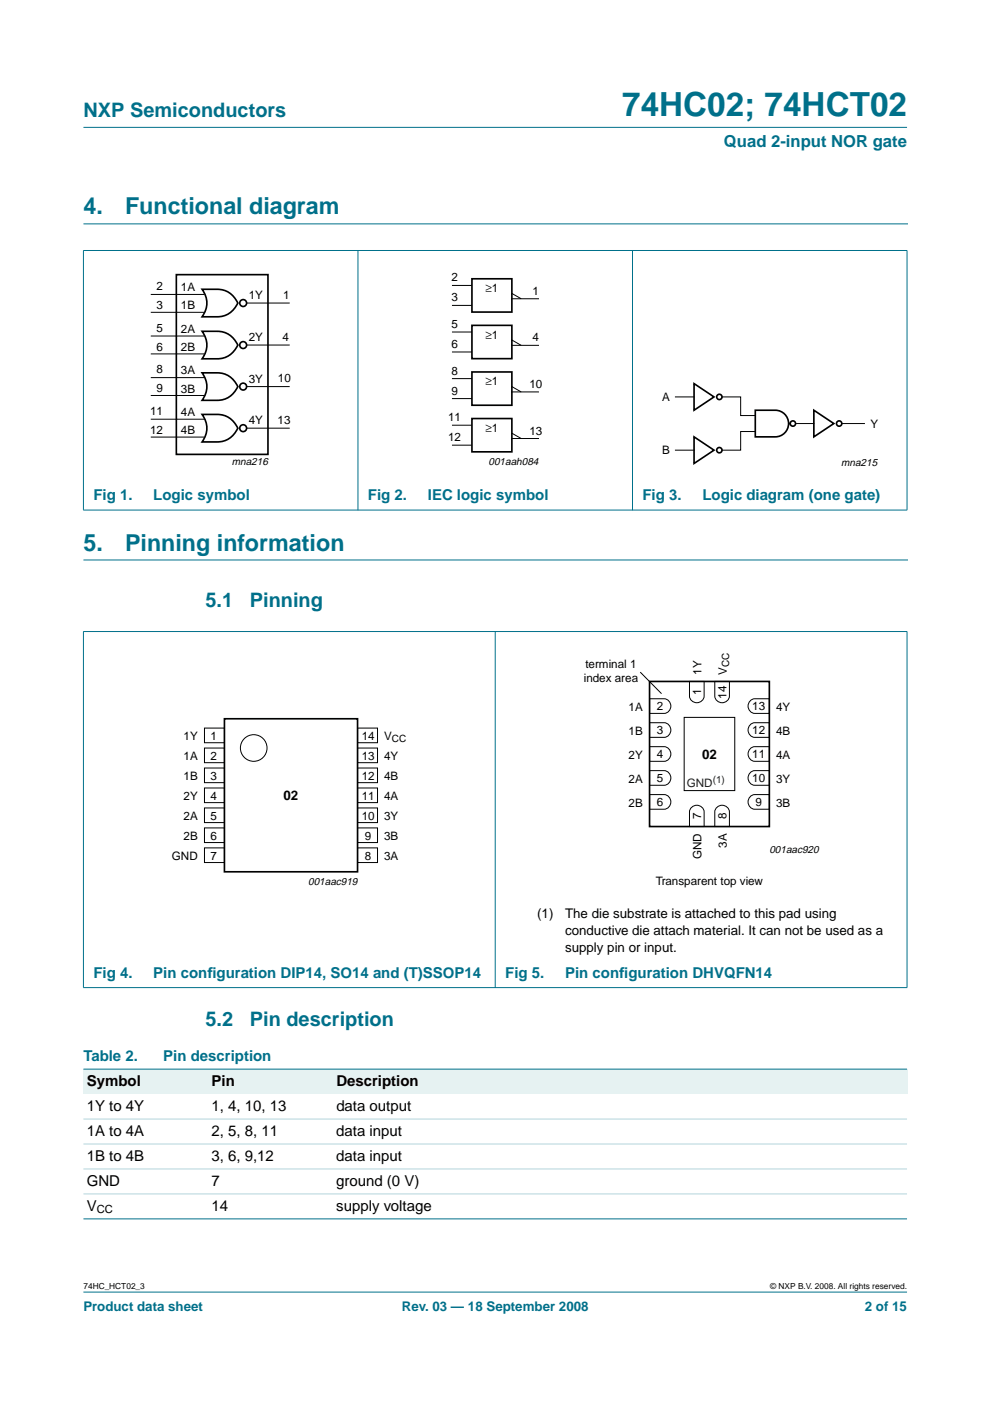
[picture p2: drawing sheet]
<svg xmlns="http://www.w3.org/2000/svg" width="210mm" height="297mm" viewBox="0 0 210 297" stroke-linecap="round" stroke-linejoin="round" font-family="sans-serif">
<g fill="#00708a" stroke="#00708a" stroke-width=".21">
<path d="M17.7 273.9h174.6z"/>
<path d="M17.7 27h174.6z"/>
<path d="M17.7 53.2v54.9z"/>
<path d="M75.9 53.1v55.1z"/>
<path d="M134.1 53.1v55.1z"/>
<path d="M192.3 53.2v54.9z"/>
<path d="M17.6 53.1h174.8z"/>
<path d="M17.6 108.1h174.8z"/>
<path d="M17.7 133.9v75.4z"/>
<path d="M105 133.9v75.5z"/>
<path d="M192.3 133.9v75.4z"/>
<path d="M17.6 133.9h174.8z"/>
<path d="M17.6 209.4h174.8z"/>
</g>
<path d="M17.7 47.5h174.7M17.7 118.7h174.7" fill="none" stroke="#00708a" stroke-width=".21"/>
<g fill="none" stroke="#000" stroke-width=".35">
<path d="M37.4 58.2h19.4v38.1h-19.4zM100.1 59.1h8.4v7.1h-8.4zM42.8 61.3a9.9 9.9 0 0 1 5.2 .4 5 5 0 0 1 2.4 2.6 4.7 4.7 0 0 1-4.3 2.9h-3.3a4.7 4.7 0 0 0 0-5.9zM42.8 70.2a9.9 9.9 0 0 1 5.2 .5 5 5 0 0 1 2.4 2.5 4.7 4.7 0 0 1-4.3 2.9h-3.3a4.7 4.7 0 0 0 0-5.9zM42.8 79a9.9 9.9 0 0 1 5.2 .5 5 5 0 0 1 2.4 2.5 4.7 4.7 0 0 1-4.3 2.9h-3.3a4.7 4.7 0 0 0 0-5.9zM100.1 69h8.4v7h-8.4zM100.1 78.9h8.4v7h-8.4zM42.8 87.9a9.9 9.9 0 0 1 5.2 .4 5 5 0 0 1 2.4 2.5 4.7 4.7 0 0 1-4.3 2.9h-3.3a4.7 4.7 0 0 0 0-5.8zM100.1 88.7h8.4v7.1h-8.4zM147.2 81.3l4.2 2.9-4.2 2.8zM147.2 92.6l4.2 2.8-4.2 2.9zM160.1 87h4.3a2.82 2.82 0 0 1 2.8 2.8 2.82 2.82 0 0 1-2.8 2.8h-4.3z"/>
<path d="M172.6 87l4.2 2.8-4.2 2.8zM47.6 152.4h28.2v32.4h-28.2zM137.7 144.5h25.4v30.7h-25.4z"/>
<circle cx="51.6" cy="64.3" r=".73"/>
<circle cx="51.6" cy="73.2" r=".73"/>
<circle cx="51.6" cy="90.8" r=".73"/>
<circle cx="51.6" cy="82" r=".73"/>
<circle cx="152.5" cy="84.2" r=".56"/>
<circle cx="152.5" cy="95.4" r=".56"/>
<circle cx="168.1" cy="89.8" r=".56"/>
<circle cx="177.9" cy="89.8" r=".56"/>
</g>
<g fill="none" stroke="#000" stroke-width=".21">
<path d="M32 62.4h11.4M32 66.2h11.4M32 71.2h11.4M32 75h11.4M52.3 64.3h9.1M52.3 73.2h9.1M95.8 60.5h4.3M95.8 64.8h4.3M95.8 70.4h4.3M95.8 74.6h4.3M108.5 62.2l2 1.1M108.5 63.3h5.7"/>
<path d="M108.5 72.1l2 1.1M108.5 73.2h5.7M32 80.1h11.4M32 83.9h11.4M32 88.9h11.4M32 92.7h11.4M52.3 82h9.1M52.3 90.8h9.1M95.8 80.3h4.3M95.8 84.5h4.3M95.8 90.2h4.3M95.8 94.4h4.3"/>
<path d="M108.5 82l2 1.1M108.5 83.1h5.7M108.5 91.8l2 1.2M108.5 93h5.7M143.2 84.2h4M143.2 95.4h4M153.1 84.2h3.9v3.9h3.1M160.1 91.5h-3.1v3.9h-3.9M168.9 89.8h3.7M178.5 89.8h4.8M43.4 154.4h4.2v3.1h-4.2zM43.4 158.6h4.2v3.1h-4.2z"/>
<path d="M75.8 154.4h4.2v3.1h-4.2zM75.8 158.6h4.2v3.1h-4.2zM135.7 142.5l4.6 4.6M137.7 158.3h3.1a1.56 1.56 0 0 1 1.4 1.6 1.56 1.56 0 0 1-1.4 1.5h-3.1zM137.7 153.2h3.1a1.56 1.56 0 0 1 1.4 1.6 1.56 1.56 0 0 1-1.4 1.5h-3.1zM137.7 148.1h3.1a1.56 1.56 0 0 1 1.4 1.6 1.56 1.56 0 0 1-1.4 1.6h-3.1zM145.1 152.1h10.7v15.5h-10.7zM146.2 144.5h3.1v3.1a1.56 1.56 0 0 1-1.6 1.4 1.56 1.56 0 0 1-1.5-1.4zM151.5 144.5h3.2v3.1a1.56 1.56 0 0 1-1.6 1.4 1.56 1.56 0 0 1-1.6-1.4zM159.2 158.6l.8-.3h3.1v3.1h-3.1a1.57 1.57 0 0 1-1.3-1.1 1.57 1.57 0 0 1 .5-1.7zM159.2 153.6l.8-.4h3.1v3.1h-3.1a1.57 1.57 0 0 1-1.3-1.1 1.57 1.57 0 0 1 .5-1.6zM159.2 148.5l.8-.4h3.1v3.2h-3.1a1.57 1.57 0 0 1-1.3-1.2 1.57 1.57 0 0 1 .5-1.6z"/>
<path d="M43.4 162.8h4.2v3.1h-4.2zM43.4 167.1h4.2v3.1h-4.2zM43.4 171.3h4.2v3.1h-4.2zM43.4 175.5h4.2v3.1h-4.2zM43.4 179.8h4.2v3.1h-4.2zM75.8 179.8h4.2v3.1h-4.2zM75.8 171.3h4.2v3.1h-4.2zM75.8 175.5h4.2v3.1h-4.2zM75.8 162.8h4.2v3.1h-4.2zM75.8 167.1h4.2v3.1h-4.2zM137.7 168.5h3.1a1.56 1.56 0 0 1 1.4 1.5 1.56 1.56 0 0 1-1.4 1.6h-3.1zM137.7 163.4h3.1a1.56 1.56 0 0 1 1.4 1.5 1.56 1.56 0 0 1-1.4 1.6h-3.1z"/>
<path d="M146.5 171.3a1.57 1.57 0 0 1 1.7-.5 1.57 1.57 0 0 1 1.1 1.3v3.1h-3.1v-3.1zM151.9 171.3a1.57 1.57 0 0 1 1.6-.5 1.57 1.57 0 0 1 1.2 1.3v3.1h-3.2v-3.1zM159.2 168.8l.8-.3h3.1v3.1h-3.1a1.57 1.57 0 0 1-1.3-1.1 1.57 1.57 0 0 1 .5-1.7zM159.2 163.7l.8-.3h3.1v3.1h-3.1a1.57 1.57 0 0 1-1.3-1.1 1.57 1.57 0 0 1 .5-1.7z"/>
<circle cx="53.8" cy="158.6" r="2.82"/>
</g>
<g fill="#e6f2f2">
<path d="M17.7 226.7h26.4v5.3h-26.4z" fill-rule="evenodd"/>
<path d="M44.1 226.7h26.5v5.3h-26.5z" fill-rule="evenodd"/>
<path d="M70.6 226.7h121.7v5.3h-121.7z" fill-rule="evenodd"/>
</g>
<g fill="#00708a" stroke="#00708a" stroke-width=".21">
<path d="M17.7 226.7h174.6z"/>
<path d="M17.7 258.4h174.6z"/>
</g>
<g fill="#b3d4db" stroke="#b3d4db" stroke-width=".21">
<path d="M17.7 237.3h174.6z"/>
<path d="M17.7 242.6h174.6z"/>
<path d="M17.7 247.8h174.6z"/>
<path d="M17.7 253.1h174.6z"/>
</g>
<text font-size="7.1" fill="#00708a" x="131.9" y="24.7">74HC02; 74HCT02</text>
<g font-size="4.9" fill="#00708a">
<text x="17.7" y="45.5">4.</text>
<text x="26.5" y="45.5">Functional diagram</text>
<text x="17.7" y="116.7">5.</text>
<text x="26.5" y="116.7">Pinning information</text>
</g>
<g font-size="4.2" fill="#00708a">
<text x="17.7" y="24.9">NXP Semiconductors</text>
<text x="43.6" y="128.6">5.1</text>
<text x="53" y="128.6">Pinning</text>
<text x="43.6" y="217.5">5.2</text>
<text x="53" y="217.5">Pin description</text>
</g>
<text font-size="3.5" fill="#00708a" x="153.5" y="31.1">Quad 2-input NOR gate</text>
<g font-size="3.2" fill="#00708a">
<text x="19.8" y="106">Fig 1.</text>
<text x="32.5" y="106">Logic symbol</text>
<text x="78" y="106">Fig 2.</text>
<text x="90.7" y="106">IEC logic symbol</text>
<text x="136.2" y="106">Fig 3.</text>
<text x="148.9" y="106">Logic diagram (one gate)</text>
<text x="19.8" y="207.3">Fig 4.</text>
<text x="32.5" y="207.3">Pin conf</text>
<text x="44" y="207.3">iguration DIP14, SO14 and (T)SSOP14</text>
<text x="107.1" y="207.3">Fig 5.</text>
<text x="119.8" y="207.3">Pin conf</text>
<text x="131.3" y="207.3">iguration DHVQFN14</text>
<text x="17.7" y="224.9">Table 2.</text>
<text x="34.6" y="224.9">Pin description</text>
</g>
<g font-size="3.2">
<text x="18.4" y="230.2">Symbol</text>
<text x="44.9" y="230.2">Pin</text>
<text x="71.3" y="230.2">Description</text>
<text x="18.4" y="235.5">1Y to 4Y</text>
<text x="44.9" y="235.5">1, 4, 10, 13</text>
<text x="71.3" y="235.5">data output</text>
<text x="18.4" y="240.8">1A to 4A</text>
<text x="44.9" y="240.8">2, 5, 8, 11</text>
<text x="71.3" y="240.8">data input</text>
<text x="18.4" y="246.1">1B to 4B</text>
<text x="18.4" y="251.4">GND</text>
<text x="44.9" y="246.1">3, 6, 9,12</text>
<text x="44.9" y="251.4">7</text>
<text x="71.3" y="246.1">data input</text>
<text x="71.3" y="251.4">ground (0 V)</text>
<text x="18.4" y="256.7">V</text>
<text x="44.9" y="256.7">14</text>
<text x="71.3" y="256.7">supply voltage</text>
</g>
<g font-size="2.8">
<text x="148.9" y="160.8">02</text>
<text x="60.1" y="169.6">02</text>
<text x="113.9" y="194.7">(1)</text>
<text x="119.8" y="194.7">The die substrate is attached to this pad using</text>
<text x="119.8" y="198.2">conductive die attach material. It can not be used as a</text>
<text x="119.8" y="201.8">supply pin or input.</text>
</g>
<g font-size="2.8" fill="#00708a">
<text x="17.7" y="278">Product data sheet</text>
<text x="85.2" y="278">Rev. 03 — 18 September 2008</text>
<text x="183.4" y="278">2 of 15</text>
</g>
<g font-size="2.5">
<text x="95.7" y="59.7">2</text>
<text x="33.2" y="65.5">3</text>
<text x="33.2" y="61.5">2</text>
<text x="38.4" y="61.7">1A</text>
<text x="38.4" y="65.6">1B</text>
<text x="52.7" y="63.5">1Y</text>
<text x="60" y="63.4">1</text>
<text x="95.7" y="63.9">3</text>
<text x="102.9" y="61.9">≥1</text>
<text x="112.9" y="62.5">1</text>
<text x="33.2" y="70.4">5</text>
<text x="38.4" y="70.5">2A</text>
<text x="95.7" y="69.6">5</text>
<text x="102.9" y="71.8">≥1</text>
<text x="33.2" y="74.3">6</text>
<text x="38.4" y="74.4">2B</text>
<text x="52.7" y="72.3">2Y</text>
<text x="59.9" y="72.2">4</text>
<text x="95.7" y="73.8">6</text>
<text x="112.9" y="72.4">4</text>
<text x="33.2" y="83.2">9</text>
<text x="33.2" y="79.2">8</text>
<text x="38.4" y="79.3">3A</text>
<text x="38.4" y="83.2">3B</text>
<text x="52.7" y="81.1">3Y</text>
<text x="58.9" y="81.1">10</text>
<text x="95.7" y="79.4">8</text>
<text x="95.7" y="83.7">9</text>
<text x="102.9" y="81.7">≥1</text>
<text x="112.2" y="82.3">10</text>
<text x="31.8" y="88">11</text>
<text x="38.4" y="88.2">4A</text>
<text x="52.7" y="89.9">4Y</text>
<text x="58.8" y="89.9">13</text>
<text x="95" y="89.3">11</text>
<text x="140.4" y="85">A</text>
<text x="31.8" y="92">12</text>
<text x="38.4" y="92">4B</text>
<text x="95" y="93.5">12</text>
<text x="102.9" y="91.6">≥1</text>
<text x="112.2" y="92.1">13</text>
<text x="184.6" y="90.6">Y</text>
<text x="140.4" y="96.3">B</text>
<text x="124.1" y="141.7">terminal 1</text>
<text x="148.7" y="143.1" transform="rotate(-90 148.7 143.1)">1Y</text>
<text x="154.1" y="143.1" transform="rotate(-90 154.1 143.1)">V</text>
<text x="123.8" y="144.7">index area</text>
<text x="148.7" y="147.4" transform="rotate(-90 148.7 147.4)">1</text>
<text x="154" y="148.1" transform="rotate(-90 154 148.1)">14</text>
<text x="133.3" y="155.8">1B</text>
<text x="133.3" y="150.7">1A</text>
<text x="139.3" y="155.7">3</text>
<text x="139.3" y="150.6">2</text>
<text x="159.5" y="155.7">12</text>
<text x="159.5" y="150.6">13</text>
<text x="164.5" y="155.8">4B</text>
<text x="164.5" y="150.7">4Y</text>
<text x="38.9" y="156.9">1Y</text>
<text x="38.9" y="161.1">1A</text>
<text x="44.6" y="156.8">1</text>
<text x="44.6" y="161.1">2</text>
<text x="76.7" y="156.8">14</text>
<text x="76.7" y="161.1">13</text>
<text x="81.5" y="156.9">V</text>
<text x="81.5" y="161.1">4Y</text>
<text x="133.3" y="160.8">2Y</text>
<text x="139.3" y="160.8">4</text>
<text x="159.5" y="160.8">11</text>
<text x="164.5" y="160.8">4A</text>
<text x="38.9" y="165.4">1B</text>
<text x="44.6" y="165.3">3</text>
<text x="76.7" y="165.3">12</text>
<text x="81.5" y="165.4">4B</text>
<text x="133.3" y="165.9">2A</text>
<text x="139.3" y="165.9">5</text>
<text x="159.5" y="165.9">10</text>
<text x="164.5" y="165.9">3Y</text>
<text x="38.9" y="169.6">2Y</text>
<text x="38.9" y="173.8">2A</text>
<text x="44.6" y="169.5">4</text>
<text x="44.6" y="173.8">5</text>
<text x="76.7" y="173.8">10</text>
<text x="76.7" y="169.5">11</text>
<text x="81.5" y="169.6">4A</text>
<text x="81.5" y="173.8">3Y</text>
<text x="133.3" y="171">2B</text>
<text x="139.3" y="170.9">6</text>
<text x="148.7" y="173.7" transform="rotate(-90 148.7 173.7)">7</text>
<text x="154" y="173.7" transform="rotate(-90 154 173.7)">8</text>
<text x="160.2" y="170.9">9</text>
<text x="164.5" y="171">3B</text>
<text x="38.9" y="178.1">2B</text>
<text x="44.6" y="178">6</text>
<text x="77.4" y="178.1">9</text>
<text x="81.5" y="178.1">3B</text>
<text x="154.1" y="179.7" transform="rotate(-90 154.1 179.7)">3A</text>
<text x="36.5" y="182.3">GND</text>
<text x="44.6" y="182.2">7</text>
<text x="77.4" y="182.3">8</text>
<text x="81.5" y="182.3">3A</text>
<text x="148.7" y="182.2" transform="rotate(-90 148.7 182.2)">GND</text>
<text x="139.1" y="187.7">Transparent top view</text>
</g>
<text font-size="2.5" fill="#231f20" x="145.6" y="166.8">GND</text>
<text font-size="2.4" x="20.5" y="257.2">CC</text>
<g font-size="2.2">
<text x="49.2" y="98.7">mna216</text>
<text x="103.6" y="98.6">001aah084</text>
<text x="178.4" y="98.8">mna215</text>
<text x="163.1" y="180.9">001aac920</text>
<text x="65.3" y="187.7">001aac919</text>
</g>
<g font-size="2.1">
<text x="154.6" y="141.4" transform="rotate(-90 154.6 141.4)">CC</text>
<text x="83.1" y="157.4">CC</text>
</g>
<text font-size="2.1" fill="#231f20" x="151.1" y="166">(1)</text>
<g font-size="1.8">
<text x="17.7" y="273.4">74HC_HCT02_3</text>
<text x="163.3" y="273.4">© NXP B.V. 2008. All rights reserved.</text>
</g>
</svg>
